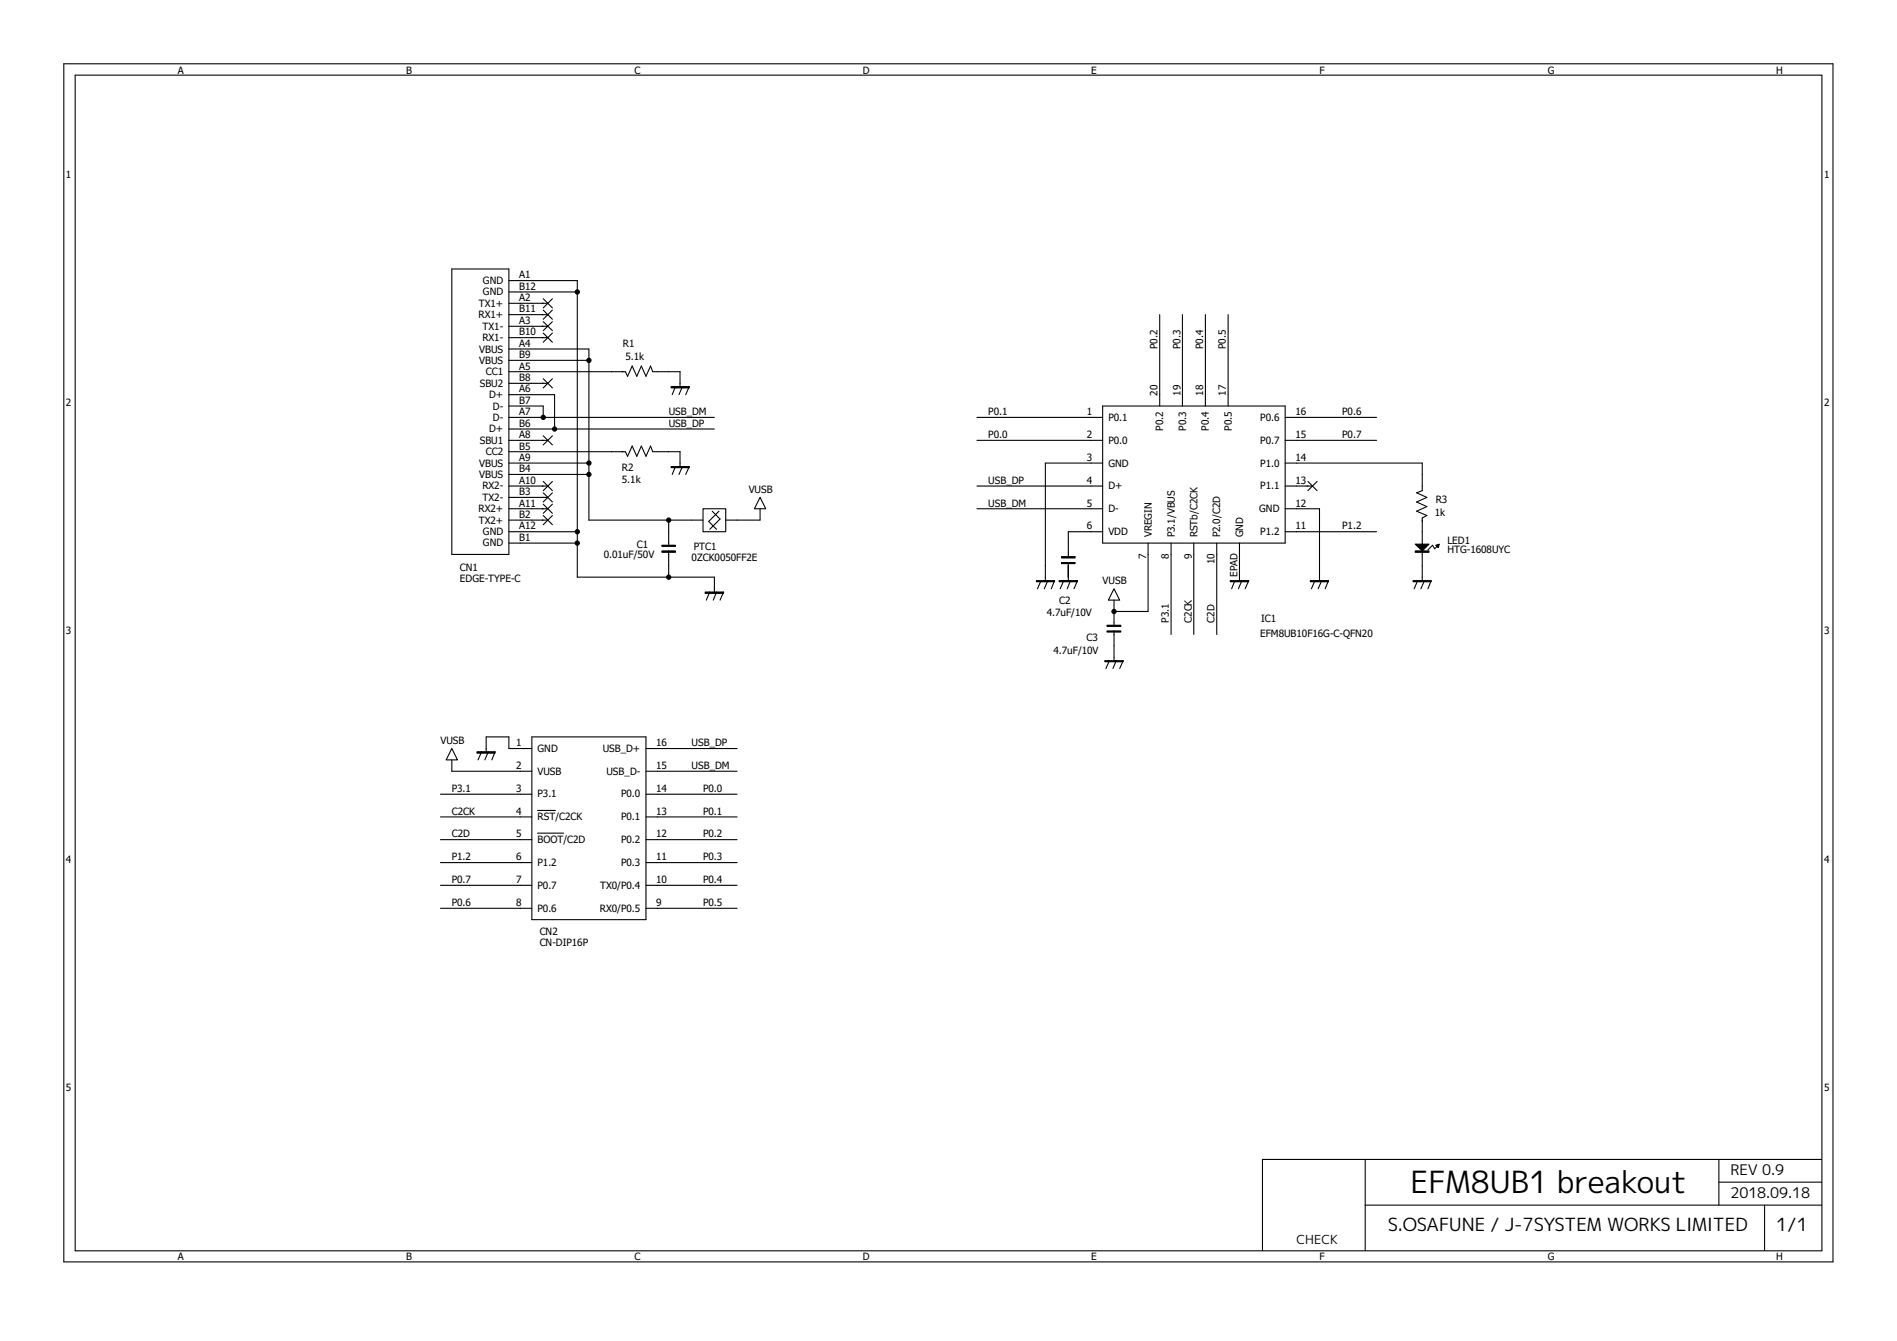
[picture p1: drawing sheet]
<svg xmlns="http://www.w3.org/2000/svg" width="297mm" height="210mm" viewBox="0 0 297 210" stroke-linecap="round" stroke-linejoin="round" font-family="sans-serif">
<g fill="none" stroke="#000" stroke-width=".17">
<path d="M10 10h277v187.6h-277zM11.8 11.8h273.4v184.1h-273.4zM70.7 42.1h9v44.7h-9zM79.7 47.5h6.1M79.7 49.3h6.1M79.7 51.1h6.1M79.7 52.9h6.1M79.7 54.7h12.5v26.7h17.9M79.7 58.2h18.2l.4 .7 .7-1.6 .7 1.6 .7-1.6 .7 1.6 .8-1.6 .3 .9h4.3v2.3M79.7 43.9h10.7v46.5h21.4v2.3M79.7 56.4h12.5M79.7 45.7h10.7"/>
<path d="M85 46.8l1.5 1.4M85 48.6l1.5 1.4M85 50.4l1.5 1.4M85 52.2l1.5 1.4M85 59.3l1.5 1.4M86.5 46.8l-1.5 1.4M86.5 48.6l-1.5 1.4M86.5 50.4l-1.5 1.4M86.5 52.2l-1.5 1.4M86.5 59.3l-1.5 1.4M181.6 49.3v14.3M185.1 49.3v14.3"/>
<path d="M188.7 49.3v14.3M192.3 49.3v14.3M79.7 60h6.1M79.7 69h6.1M79.7 76.1h6.1M79.7 77.9h6.1M79.7 79.7h6.1M79.7 70.7h18.2l.4 .8 .7-1.7 .7 1.7 .7-1.7 .7 1.7 .8-1.7 .3 .9h4.3v2.4M79.7 72.5h12.5M79.7 74.3h12.5M79.7 61.8h7.1v5.4M79.7 65.4h32.1"/>
<path d="M79.7 67.2h32.1M79.7 63.6h5.3v1.8M85 68.2l1.5 1.5M85 75.4l1.5 1.4M85 77.2l1.5 1.4M85 79l1.5 1.4M86.5 68.2l-1.5 1.5M86.5 75.4l-1.5 1.4M86.5 77.2l-1.5 1.4M86.5 79l-1.5 1.4M105.7 60.5l-.5 1.3M105.7 73.1l-.5 1.2"/>
<path d="M106.8 60.5l-.5 1.3M106.8 73.1l-.5 1.2M107.9 60.5l-.5 1.3M107.9 73.1l-.5 1.2M110.1 79.7h3.5v3.6h-3.5zM119 77.9l.9 1.8h-1.8zM119 79.7v1.7h-5.4M153 69h19.6M153 76.1h19.6M153 79.7h19.6M153 65.4h19.6M172.6 72.5h-8.9v18.4"/>
<path d="M172.6 63.6h28.6v21.4h-28.6zM201.2 69h14.3M201.2 76.1h4.3M201.2 79.7h5.4v11.2M201.2 72.5h21.5v4.3l-.9 .4 1.6 .7-1.6 .7 1.6 .7-1.6 .8 1.6 .6-.7 .4v4.1M201.2 65.4h14.3M204.8 75.4l1.4 1.4M206.2 75.4l-1.4 1.4M79.7 81.4h6.1M79.7 83.3h10.7M79.7 85h10.7M85 80.7l1.5 1.5"/>
<path d="M86.5 80.7l-1.5 1.5M104.7 81.4v4M104.7 86.3v4.1M111.1 92.7l-.5 1.3M111.5 80.1l1.2 1.2-1.6 1.6M112.2 92.7l-.5 1.3M112.6 80.1l-1.6 1.6 1.2 1.2M113.3 92.7l-.6 1.3M163 90.9l-.6 1.3M164 90.9l-.5 1.3M165.1 90.9l-.5 1.3M166.5 90.9l-.5 1.3"/>
<path d="M167.3 88.1v2.8M167.6 90.9l-.5 1.3M168.7 90.9l-.6 1.3M172.6 83.3h-5.3v3.9M174.4 92.2l.9 1.8h-1.8zM174.4 94v3.9M174.4 98.8v4.7M179.7 85v10.8h-5.3M183.3 85v14.4M186.9 85v14.4M190.5 85v14.4M193.3 90.9l-.5 1.3"/>
<path d="M194.1 85v5.9M194.4 90.9l-.5 1.3M195.5 90.9l-.6 1.3M201.2 83.3h14.3M205.9 90.9l-.6 1.3M206.9 90.9l-.5 1.3M208 90.9l-.5 1.3M222 90.9l-.6 1.3M222.7 86.5v4.4M223 90.9l-.5 1.3M224.1 90.9l-.5 1.3M225.2 85.4l-.6 .5-.3-.5-.7 .7"/>
<path d="M70.7 117.2l.9 1.8h-1.8zM70.7 119v1.8h12.6M75.4 117.7l-.6 1.3M76.5 117.7l-.6 1.3M77.5 117.7l-.5 1.3M83.3 117.2h-3.6v-1.8h-3.6v2.3M83.3 115.4h17.8v28.6h-17.8zM101.1 117.2h14.3M173.7 103.5l-.6 1.2M174.8 103.5l-.6 1.2M175.9 103.5l-.6 1.2M69 138.6h14.3"/>
<path d="M69 135.1h14.3M69 131.5h14.3M69 124.4h14.3M69 127.9h14.3M84.2 130.5h4M84.2 126.9h2.8M101.1 120.8h14.3M101.1 138.6h14.3M101.1 135.1h14.3M101.1 131.5h14.3M101.1 124.4h14.3M101.1 127.9h14.3"/>
<path d="M69 142.2h14.3M101.1 142.2h14.3M213.7 181.6v14.2M213.7 188.7h71.5M269.1 181.6v7.1M269.1 185.1h16.1M276.3 188.7v7.1M285.2 181.6h-87.5v14.2"/>
</g>
<g fill="#000" stroke="#000" stroke-width=".17">
<path d="M105.1 60.5h2.8v.2h-2.8zM105.1 73.1h2.8v.1h-2.8zM103.6 85.4h2.1v.2h-2.1zM103.6 86.3h2.1v.2h-2.1zM110.4 92.7h2.9v.2h-2.9zM162.3 90.9h2.8v.2h-2.8zM165.8 90.9h2.9v.2h-2.9zM166.2 87.2h2.1v.2h-2.1zM166.2 88.1h2.1v.2h-2.1zM173.3 97.9h2.2v.2h-2.2zM173.3 98.8h2.2v.2h-2.2zM192.6 90.9h2.9v.2h-2.9z"/>
<path d="M205.1 90.9h2.9v.2h-2.9zM221.2 90.9h2.9v.2h-2.9zM221.6 86.3h2.1v.2h-2.1zM221.6 85.2h2.1l-1 1.1zM224.8 85.4l.5-.2-.1 .6zM74.7 117.7h2.8v.2h-2.8zM173 103.5h2.9v.1h-2.9z"/>
</g>
<g fill="#000" stroke="#000" stroke-width=".16">
<circle cx="90.4" cy="45.7" r=".34"/>
<circle cx="92.2" cy="56.4" r=".34"/>
<circle cx="85" cy="65.4" r=".34"/>
<circle cx="86.8" cy="67.2" r=".34"/>
<circle cx="92.2" cy="74.3" r=".34"/>
<circle cx="92.2" cy="72.5" r=".34"/>
<circle cx="90.4" cy="85" r=".34"/>
<circle cx="90.4" cy="83.3" r=".34"/>
<circle cx="104.7" cy="90.4" r=".34"/>
<circle cx="104.7" cy="81.4" r=".34"/>
<circle cx="174.4" cy="95.8" r=".34"/>
</g>
<text font-size="4.8" x="220.9" y="186.9">EFM8UB1 breakout</text>
<g font-size="2.8">
<text x="217.3" y="192.8">S.OSAFUNE / J-7SYSTEM WORKS LIMITED</text>
<text x="278.1" y="192.8">1/1</text>
</g>
<g font-size="2.3">
<text x="270.9" y="184.1">REV 0.9</text>
<text x="270.9" y="187.7">2018.09.18</text>
</g>
<text font-size="1.9" x="203" y="194.9">CHECK</text>
<g font-size="1.6">
<text x="27.9" y="11.6">A</text>
<text x="63.6" y="11.6">B</text>
<text x="99.4" y="11.6">C</text>
<text x="135.1" y="11.6">D</text>
<text x="170.8" y="11.6">E</text>
<text x="206.6" y="11.6">F</text>
<text x="242.3" y="11.6">G</text>
<text x="278.1" y="11.6">H</text>
<text x="10.3" y="27.9">1</text>
<text x="285.6" y="27.9">1</text>
<text x="75.6" y="44.4">GND</text>
<text x="75.6" y="46.3">GND</text>
<text x="81.3" y="43.6">A1</text>
<text x="81.3" y="45.3">B12</text>
<text x="81.3" y="47.2">A2</text>
<text x="74.9" y="49.8">RX1+</text>
<text x="75" y="48">TX1+</text>
<text x="75.5" y="53.4">RX1-</text>
<text x="75.6" y="51.6">TX1-</text>
<text x="81.3" y="50.7">A3</text>
<text x="81.3" y="48.9">B11</text>
<text x="81.3" y="52.5">B10</text>
<text x="75" y="55.2">VBUS</text>
<text x="75" y="57">VBUS</text>
<text x="76.1" y="58.8">CC1</text>
<text x="81.3" y="54.3">A4</text>
<text x="81.3" y="56.1">B9</text>
<text x="81.3" y="57.9">A5</text>
<text x="81.3" y="59.6">B8</text>
<text x="97.5" y="54.3">R1</text>
<text x="97.9" y="56.4">5.1k</text>
<text x="181.2" y="54.7" transform="rotate(-90 181.2 54.7)">P0.2</text>
<text x="184.8" y="54.7" transform="rotate(-90 184.8 54.7)">P0.3</text>
<text x="188.4" y="54.7" transform="rotate(-90 188.4 54.7)">P0.4</text>
<text x="191.9" y="54.7" transform="rotate(-90 191.9 54.7)">P0.5</text>
<text x="10.3" y="63.6">2</text>
<text x="75.1" y="60.5">SBU2</text>
<text x="76.6" y="62.4">D+</text>
<text x="77.2" y="65.9">D-</text>
<text x="77.2" y="64.1">D-</text>
<text x="81.3" y="61.4">A6</text>
<text x="81.3" y="65">A7</text>
<text x="81.3" y="63.2">B7</text>
<text x="104.7" y="65">USB_DM</text>
<text x="154.7" y="65">P0.1</text>
<text x="170.2" y="65">1</text>
<text x="173.5" y="65.9">P0.1</text>
<text x="181.2" y="62" transform="rotate(-90 181.2 62)">20</text>
<text x="184.8" y="62" transform="rotate(-90 184.8 62)">19</text>
<text x="188.4" y="62" transform="rotate(-90 188.4 62)">18</text>
<text x="191.9" y="62" transform="rotate(-90 191.9 62)">17</text>
<text x="197.3" y="65.9">P0.6</text>
<text x="202.8" y="65">16</text>
<text x="210.1" y="65">P0.6</text>
<text x="285.6" y="63.6">2</text>
<text x="75.1" y="69.5">SBU1</text>
<text x="76.1" y="71.3">CC2</text>
<text x="76.6" y="67.7">D+</text>
<text x="81.3" y="70.4">B5</text>
<text x="81.3" y="66.8">B6</text>
<text x="81.3" y="68.6">A8</text>
<text x="104.7" y="66.8">USB_DP</text>
<text x="154.7" y="68.6">P0.0</text>
<text x="170.2" y="68.6">2</text>
<text x="173.5" y="69.5">P0.0</text>
<text x="182.1" y="67.5" transform="rotate(-90 182.1 67.5)">P0.2</text>
<text x="185.7" y="67.5" transform="rotate(-90 185.7 67.5)">P0.3</text>
<text x="189.3" y="67.5" transform="rotate(-90 189.3 67.5)">P0.4</text>
<text x="192.9" y="67.5" transform="rotate(-90 192.9 67.5)">P0.5</text>
<text x="197.3" y="69.5">P0.7</text>
<text x="202.8" y="68.6">15</text>
<text x="210.1" y="68.6">P0.7</text>
<text x="75" y="73.1">VBUS</text>
<text x="75" y="74.8">VBUS</text>
<text x="75.5" y="76.6">RX2-</text>
<text x="81.3" y="72.2">A9</text>
<text x="81.3" y="74">B4</text>
<text x="81.3" y="75.7">A10</text>
<text x="81.3" y="77.5">B3</text>
<text x="97.4" y="75.6">5.1k</text>
<text x="97.4" y="73.8">R2</text>
<text x="117.2" y="77.2">VUSB</text>
<text x="154.7" y="75.7">USB_DP</text>
<text x="170.2" y="72.2">3</text>
<text x="170.2" y="75.7">4</text>
<text x="173.5" y="73.1">GND</text>
<text x="173.5" y="76.6">D+</text>
<text x="197.3" y="76.6">P1.1</text>
<text x="197.3" y="73.1">P1.0</text>
<text x="202.8" y="75.7">13</text>
<text x="202.8" y="72.2">14</text>
<text x="74.9" y="80.2">RX2+</text>
<text x="75" y="82">TX2+</text>
<text x="75.6" y="78.4">TX2-</text>
<text x="75.6" y="83.8">GND</text>
<text x="81.3" y="82.9">A12</text>
<text x="81.3" y="79.3">A11</text>
<text x="81.3" y="81.1">B2</text>
<text x="154.7" y="79.3">USB_DM</text>
<text x="170.2" y="79.3">5</text>
<text x="170.2" y="82.9">6</text>
<text x="173.5" y="80.2">D-</text>
<text x="173.5" y="83.8">VDD</text>
<text x="197.1" y="80.2">GND</text>
<text x="197.3" y="83.8">P1.2</text>
<text x="202.8" y="82.9">11</text>
<text x="202.8" y="79.3">12</text>
<text x="210.1" y="82.9">P1.2</text>
<text x="224.6" y="80.7">1k</text>
<text x="224.8" y="78.8">R3</text>
<text x="72" y="89.5">CN1</text>
<text x="75.6" y="85.6">GND</text>
<text x="81.3" y="84.7">B1</text>
<text x="94.5" y="87.4">0.01uF/50V</text>
<text x="99.7" y="85.8">C1</text>
<text x="108.3" y="87.9">0ZCK0050FF2E</text>
<text x="108.6" y="86.1">PTC1</text>
<text x="179.5" y="87.5" transform="rotate(-90 179.5 87.5)">7</text>
<text x="180.3" y="84.2" transform="rotate(-90 180.3 84.2)">VREGIN</text>
<text x="183" y="87.5" transform="rotate(-90 183 87.5)">8</text>
<text x="183.9" y="84.2" transform="rotate(-90 183.9 84.2)">P3.1/VBUS</text>
<text x="186.6" y="87.5" transform="rotate(-90 186.6 87.5)">9</text>
<text x="187.5" y="84.2" transform="rotate(-90 187.5 84.2)">RSTb/C2CK</text>
<text x="190.2" y="88.3" transform="rotate(-90 190.2 88.3)">10</text>
<text x="191.1" y="84.2" transform="rotate(-90 191.1 84.2)">P2.0/C2D</text>
<text x="194.6" y="84.2" transform="rotate(-90 194.6 84.2)">GND</text>
<text x="226.6" y="86.7">HTG-1608UYC</text>
<text x="226.6" y="85.2">LED1</text>
<text x="72" y="91.1">EDGE-TYPE-C</text>
<text x="165.8" y="94.5">C2</text>
<text x="172.6" y="91.5">VUSB</text>
<text x="193.8" y="90.4" transform="rotate(-90 193.8 90.4)">EPAD</text>
<text x="10.3" y="99.4">3</text>
<text x="163.9" y="96.5">4.7uF/10V</text>
<text x="170.1" y="100.4">C3</text>
<text x="183" y="97.5" transform="rotate(-90 183 97.5)">P3.1</text>
<text x="186.6" y="97.5" transform="rotate(-90 186.6 97.5)">C2CK</text>
<text x="190.2" y="97.5" transform="rotate(-90 190.2 97.5)">C2D</text>
<text x="197.3" y="99.7">EFM8UB10F16G-C-QFN20</text>
<text x="197.4" y="97.4">IC1</text>
<text x="285.6" y="99.4">3</text>
<text x="164.9" y="102.4">4.7uF/10V</text>
<text x="69" y="116.5">VUSB</text>
<text x="80.8" y="116.8">1</text>
<text x="84.2" y="117.7">GND</text>
<text x="94.4" y="117.7">USB_D+</text>
<text x="102.7" y="116.8">16</text>
<text x="108.3" y="116.8">USB_DP</text>
<text x="70.7" y="124">P3.1</text>
<text x="80.8" y="120.4">2</text>
<text x="80.8" y="124">3</text>
<text x="84.2" y="121.3">VUSB</text>
<text x="84.2" y="124.9">P3.1</text>
<text x="95" y="121.3">USB_D-</text>
<text x="97.2" y="124.9">P0.0</text>
<text x="102.7" y="120.4">15</text>
<text x="102.7" y="124">14</text>
<text x="108.3" y="120.4">USB_DM</text>
<text x="110.1" y="124">P0.0</text>
<text x="70.7" y="131.1">C2D</text>
<text x="70.7" y="127.6">C2CK</text>
<text x="80.8" y="131.1">5</text>
<text x="80.8" y="127.6">4</text>
<text x="84.2" y="128.5">RST/C2CK</text>
<text x="97.2" y="128.5">P0.1</text>
<text x="102.7" y="131.1">12</text>
<text x="102.7" y="127.6">13</text>
<text x="110.1" y="127.6">P0.1</text>
<text x="110.1" y="131.1">P0.2</text>
<text x="10.3" y="135.1">4</text>
<text x="70.7" y="134.7">P1.2</text>
<text x="80.8" y="134.7">6</text>
<text x="84.2" y="135.6">P1.2</text>
<text x="84.2" y="132">BOOT/C2D</text>
<text x="97.2" y="135.6">P0.3</text>
<text x="97.2" y="132">P0.2</text>
<text x="102.7" y="134.7">11</text>
<text x="110.1" y="134.7">P0.3</text>
<text x="285.6" y="135.1">4</text>
<text x="70.7" y="141.9">P0.6</text>
<text x="70.7" y="138.3">P0.7</text>
<text x="80.8" y="138.3">7</text>
<text x="80.8" y="141.9">8</text>
<text x="84.2" y="139.2">P0.7</text>
<text x="84.2" y="142.7">P0.6</text>
<text x="93.9" y="142.7">RX0/P0.5</text>
<text x="94" y="139.2">TX0/P0.4</text>
<text x="102.7" y="138.3">10</text>
<text x="102.7" y="141.9">9</text>
<text x="110.1" y="138.3">P0.4</text>
<text x="110.1" y="141.9">P0.5</text>
<text x="84.5" y="148.1">CN-DIP16P</text>
<text x="84.5" y="146.3">CN2</text>
<text x="10.3" y="170.8">5</text>
<text x="285.6" y="170.8">5</text>
<text x="27.9" y="197.3">A</text>
<text x="63.6" y="197.3">B</text>
<text x="99.4" y="197.3">C</text>
<text x="135.1" y="197.3">D</text>
<text x="170.8" y="197.3">E</text>
<text x="206.6" y="197.3">F</text>
<text x="242.3" y="197.3">G</text>
<text x="278.1" y="197.3">H</text>
</g>
</svg>
